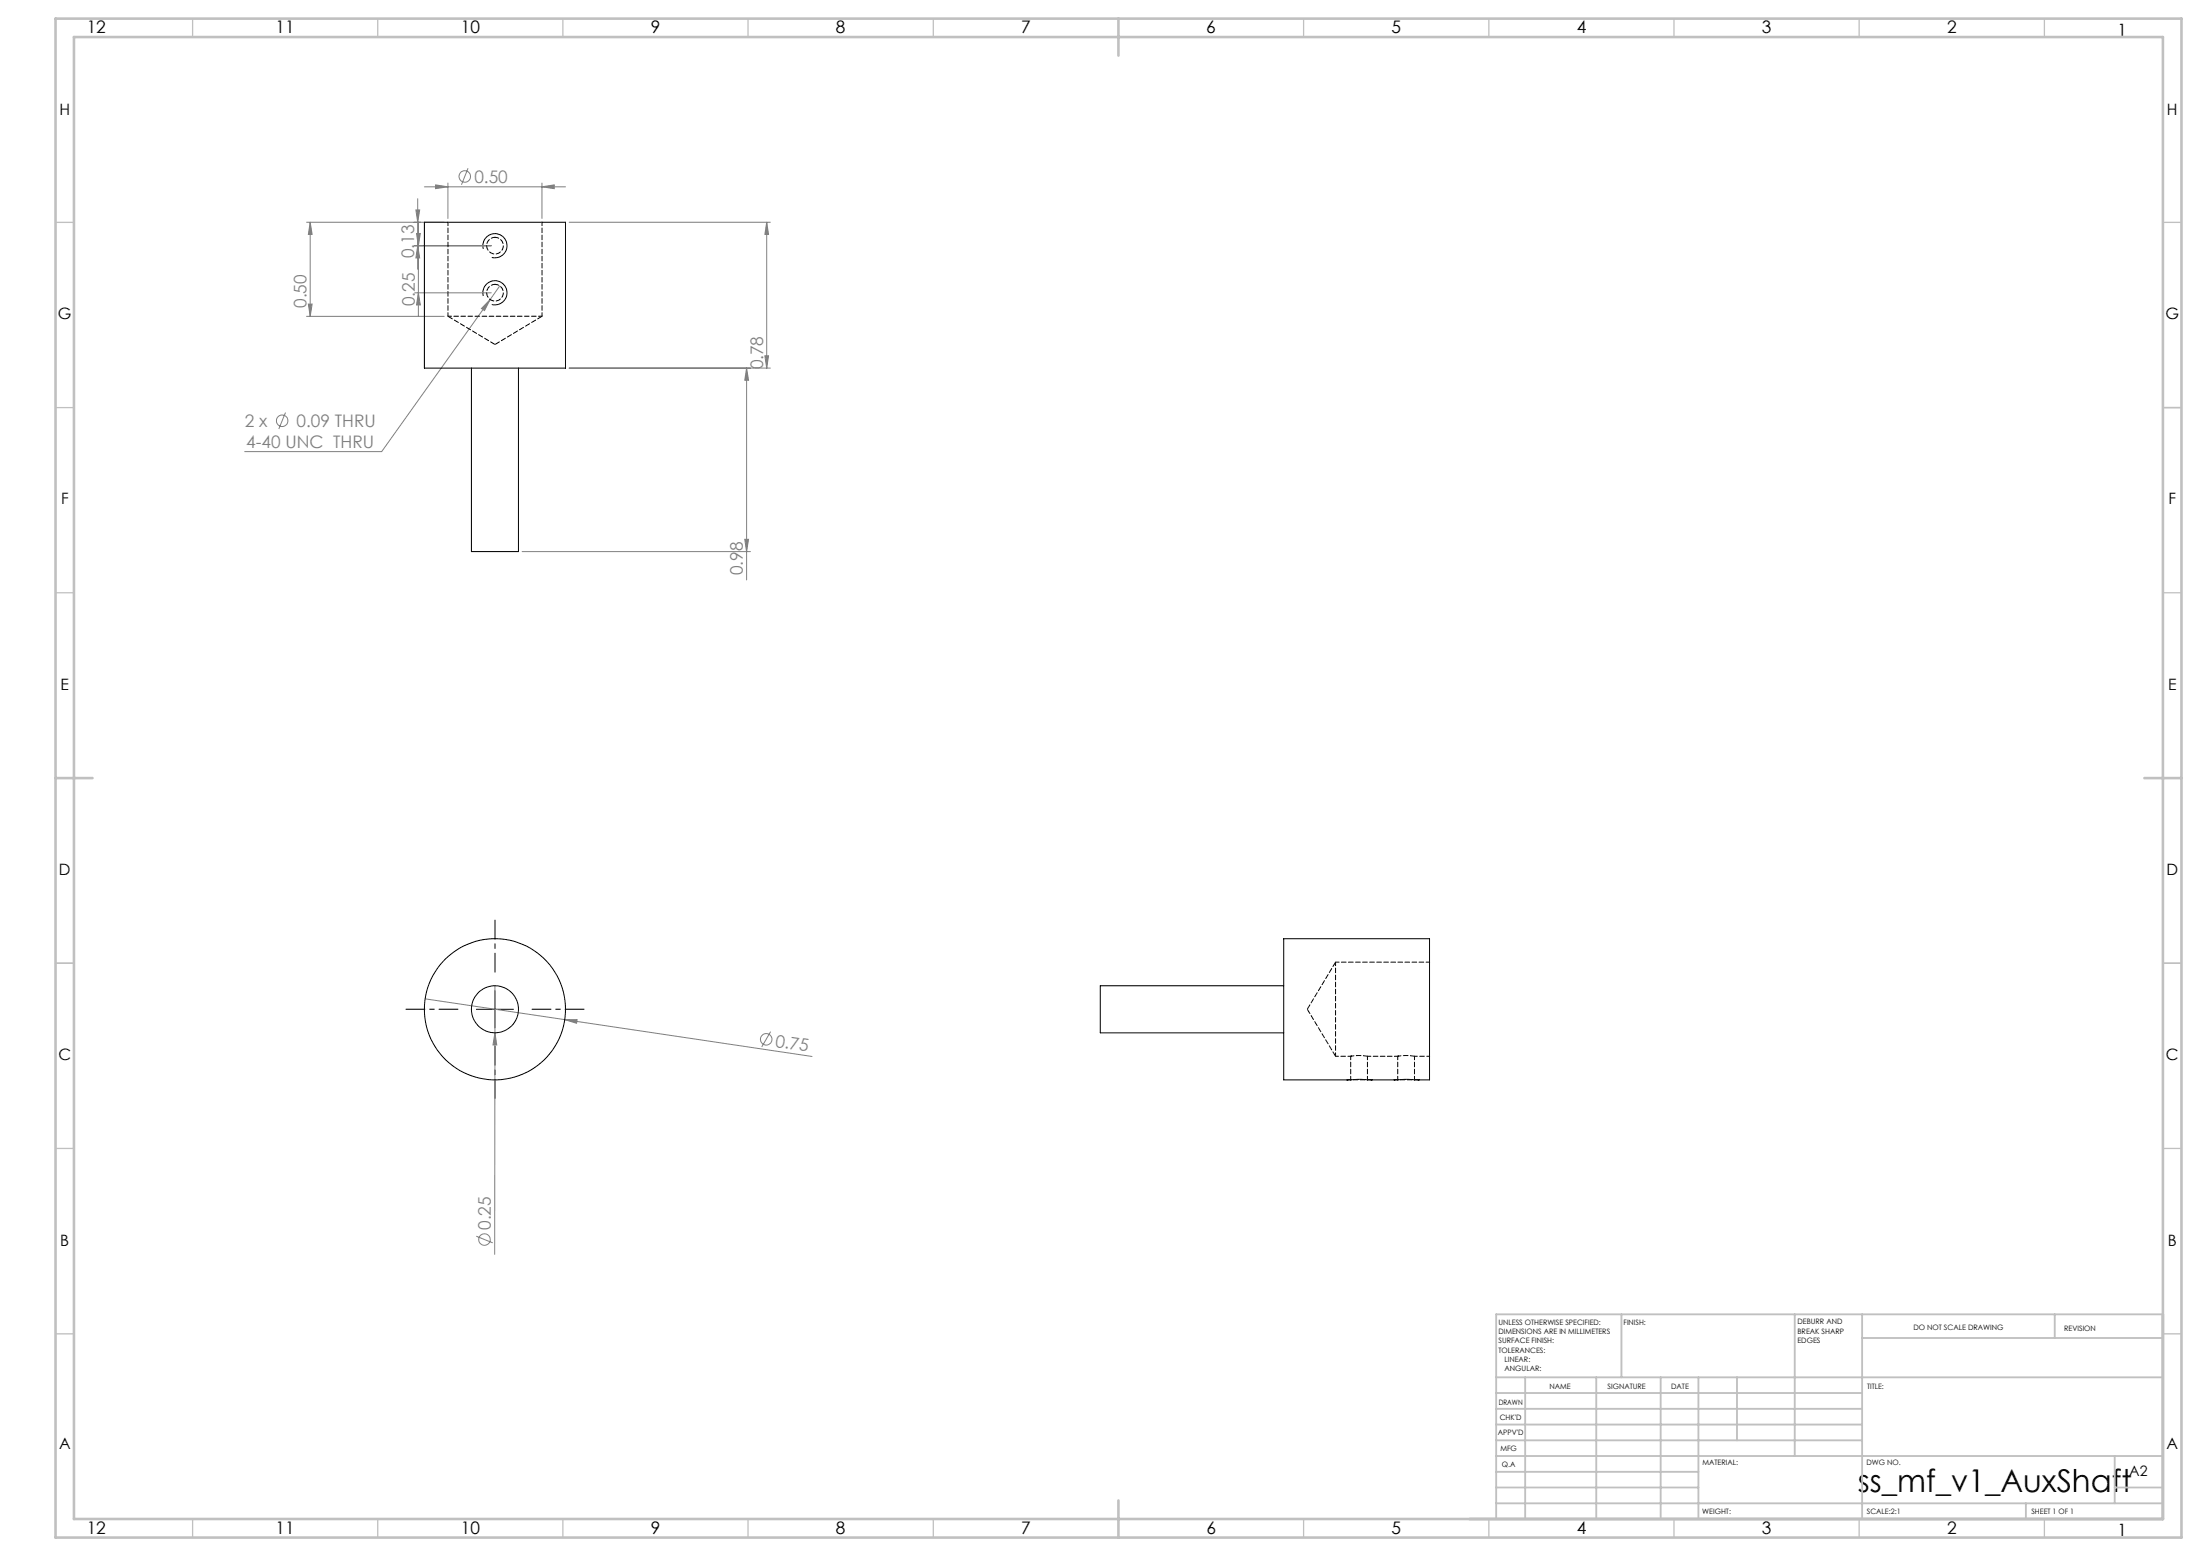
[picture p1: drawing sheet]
<svg xmlns="http://www.w3.org/2000/svg" width="594mm" height="420mm" viewBox="0 0 594 420" stroke-linecap="round" stroke-linejoin="round" font-family="sans-serif">
<g fill="none" stroke="#808080" stroke-width=".27">
<path d="M82.8 60h37.1M83.7 60l.6 3.3h-1zM83.7 60v25.4M112.3 56.7h1l-.5 3.3zM112.8 53.6v19.1M113 60v25.4M114.6 50.4h38.1M117.6 49.9l3.3 .5-3.3 .5zM120.9 49.4v9.6M126.4 45.4l-1.8 4.5M146.3 50.4l3.3-.5v1zM146.3 49.4v9.6"/>
<path d="M153.7 60h54.3M207 60l.5 3.3h-1zM207 60v39.4M111.8 66.3h20.8M112 79h20.6M112.5 63h1l-.5 3.3zM112.8 66.3l.5 3.3h-1zM113 79l.5 3.3h-1zM134.9 77.2l-2.6 3.7M82.8 85.4h37.1M83.3 82.1h1l-.6 3.3zM132.3 80.9l-1.5 2.9-.8-.5z"/>
<path d="M132.3 80.9l-29.3 41h-36.9M153.7 99.4h54.3M201.6 99.4l.5 3.2h-1zM201.6 99.4v57.1M206.5 96h1l-.5 3.4zM77.1 111.4l-1.8 4.4M141 148.9h61.6M201.1 145.6h1l-.5 3.3zM114.8 269.6l104.5 15.6M133.6 278.8l.5 3.3h-1zM133.6 278.8v59.8M133.6 266.1v12.7"/>
<path d="M152.5 275.2h3.3l-.1 1zM208.1 278.5l-2.4 4.1M128.6 333.7l4.4 1.8"/>
<circle cx="125.5" cy="47.6" r="1.55"/>
<circle cx="76.2" cy="113.6" r="1.55"/>
<circle cx="206.9" cy="280.5" r="1.56"/>
<circle cx="130.8" cy="334.6" r="1.55"/>
</g>
<path d="M130.5 67.2a3.3 3.3 0 0 1 2.9-4.1 3.3 3.3 0 0 1 3.5 3.5 3.3 3.3 0 0 1-4.1 2.9M130.5 79.9a3.3 3.3 0 0 1 2.9-4.1 3.3 3.3 0 0 1 3.5 3.5 3.3 3.3 0 0 1-4.1 2.9M128.6 272.4h10M133.6 267.4v10M363.7 291.5h.1M370.2 291.5h.1M376.4 291.5h.1M382.9 291.5h.1" fill="none" stroke="#000" stroke-width=".27"/>
<path d="M123.6 272.4h-14M133.7 262.4v-14M143.6 272.4h14.1M133.7 282.4v14.1" fill="none" stroke="#000" stroke-width=".27" stroke-dasharray="15.2 1.3 1.3 1.3" stroke-dashoffset="10.1"/>
<g fill="none" stroke="#c0c0c0" stroke-width=".35">
<path d="M52 5v5M102 5v5M152 5v5M202 5v5M252 5v5M352 5v5M402 5v5M452 5v5M502 5v5M552 5v5M15 60h5M584 60h5"/>
<path d="M15 110h5M584 110h5M15 160h5M584 160h5M15 260h5M584 260h5M15 310h5M584 310h5M15 360h5M584 360h5M52 410v5M102 410v5"/>
<path d="M152 410v5M202 410v5M252 410v5M352 410v5M402 410v5M452 410v5M502 410v5M552 410v5"/>
</g>
<g fill="none" stroke="#c0c0c0" stroke-width=".5">
<path d="M437.8 354.8v17M484.6 354.8v38.2M502.8 354.8v55.2M554.8 354.8v6.4M584 354.8h-180v55.2M404 371.8h180M404 376h98.8M411.8 371.8v38.2M431 371.8v38.2M448.4 371.8v38.2M458.6 371.8v38.2M469 371.8v17"/>
<path d="M502.8 361.2h81.2M404 388.8h98.8M404 384.5h98.8M404 380.3h98.8M404 397.3h54.6M404 393h180M571 393v12.8M404 405.8h180M404 401.5h54.6M547 405.8v4.2M571 401.5h13"/>
</g>
<path d="M15 5h574v410h-574zM20 10h564v400h-564zM302 5v10M15 210h10M579 210h10M302 405v10" fill="none" stroke="#c0c0c0" stroke-width=".7"/>
<path d="M370.2 291.5h-6.5M382.9 291.5h-6.5" fill="none" stroke="#000" stroke-width=".27" stroke-dasharray="1.3 .6" stroke-dashoffset=".2"/>
<path d="M370.2 291.5h.1M382.9 291.5h.1" fill="none" stroke="#000" stroke-width=".27" stroke-dasharray="1.3 .6"/>
<g fill="#808080">
<path d="M133.6 278.8l.5 3.3h-1z"/>
<path d="M152.5 275.2h3.3l-.1 1z"/>
<path d="M132.3 80.9l-2.3 2.4 .8 .5zM117.6 49.9l3.3 .5-3.3 .5zM146.3 50.4l3.3-.5v1z"/>
<path d="M207 60l.5 3.3h-1zM206.5 96h1l-.5 3.4zM201.6 99.4l.5 3.2h-1zM201.1 145.6h1l-.5 3.3zM83.7 60l.6 3.3h-1zM83.3 82.1h1l-.6 3.3zM112.3 56.7h1l-.5 3.3zM112.8 66.3l.5 3.3h-1zM112.5 63h1l-.5 3.3zM113 79l.5 3.3h-1z"/>
</g>
<g fill="none" stroke="#000" stroke-width=".27">
<path d="M114.6 60h38.1v39.4h-38.1zM127.3 99.4v49.5h12.7v-49.5M346.6 253.4h39.4v38.1l-5.9-.2-33.5 .2zM346.6 266.1h-49.5v12.7h49.5"/>
<circle cx="133.6" cy="272.4" r="6.3"/>
<circle cx="133.6" cy="272.4" r="19.1"/>
</g>
<path d="M121 60v25.4M121 85.4h25.4M146.4 85.4v-25.4M360.6 259.7v25.4M386 259.7h-25.4M364.7 285.1v6.4M369.2 285.1h8.2M369.2 291.5v-6.4M377.4 285.1v6.4M381.9 291.5v-6.4" fill="none" stroke="#000" stroke-width=".27" stroke-dasharray="1.3 .6" stroke-dashoffset=".3"/>
<path d="M133.7 64a2.26 2.26 0 0 1 2 3.3 2.26 2.26 0 0 1-3.8 .4 2.26 2.26 0 0 1 1.2-3.6l.6-.1M133.7 76.7a2.26 2.26 0 0 1 2 3.3 2.26 2.26 0 0 1-3.8 .4 2.26 2.26 0 0 1 1.2-3.6l.6-.1" fill="none" stroke="#000" stroke-width=".27" stroke-dasharray="1.3 .6" stroke-dashoffset=".2"/>
<path d="M121 85.4l12.7 7.6M133.7 93l12.7-7.6M360.6 259.7l-7.6 12.7M353 272.4l7.6 12.7" fill="none" stroke="#000" stroke-width=".27" stroke-dasharray="1.3 .6" stroke-dashoffset="-.1"/>
<path d="M364.7 291.5l.3-.1M377.4 291.5l.3-.1" fill="none" stroke="#000" stroke-width=".27" stroke-dasharray="1.3 .6"/>
<path d="M369.2 285.1l-2.5-.2-2 .2h.3M381.9 285.1l-2.5-.2-2 .2h.3" fill="none" stroke="#000" stroke-width=".27" stroke-dasharray="1.3 .6" stroke-dashoffset=".1"/>
<path d="M360.6 285.1h4.1M381.9 285.1h4.1" fill="none" stroke="#000" stroke-width=".27" stroke-dasharray="1.3 .6" stroke-dashoffset=".5"/>
<text font-size="8.5" x="501.7" y="402.7">ss_mf_v1_AuxShaft</text>
<g font-size="4.7">
<text x="23.4" y="9">12</text>
<text x="74.4" y="9">11</text>
<text x="124.4" y="9">10</text>
<text x="175.7" y="9">9</text>
<text x="225.7" y="9">8</text>
<text x="275.7" y="9">7</text>
<text x="325.7" y="9">6</text>
<text x="375.7" y="9">5</text>
<text x="425.7" y="9">4</text>
<text x="475.7" y="9">3</text>
<text x="525.7" y="9">2</text>
<text x="23.4" y="414">12</text>
<text x="74.4" y="414">11</text>
<text x="124.4" y="414">10</text>
<text x="175.7" y="414">9</text>
<text x="225.7" y="414">8</text>
<text x="275.7" y="414">7</text>
<text x="325.7" y="414">6</text>
<text x="375.7" y="414">5</text>
<text x="425.7" y="414">4</text>
<text x="475.7" y="414">3</text>
<text x="525.7" y="414">2</text>
</g>
<g font-size="4.7" fill="#808080">
<text x="128.1" y="49.3">0.50</text>
<text x="111.8" y="69.7" transform="rotate(-90 111.8 69.7)">0.13</text>
<text x="82.8" y="83.1" transform="rotate(-90 82.8 83.1)">0.50</text>
<text x="112" y="82.7" transform="rotate(-90 112 82.7)">0.25</text>
<text x="206" y="99.7" transform="rotate(-90 206 99.7)">0.78</text>
<text x="66.1" y="115.3">2 x</text>
<text x="80.1" y="115.3">0.09 THRU</text>
<text x="66.5" y="120.9">4-40 UNC THRU</text>
<text x="200.6" y="155.2" transform="rotate(-90 200.6 155.2)">0.98</text>
<text x="209.2" y="282.6" transform="rotate(8 209.2 282.6)">0.75</text>
<text x="132.5" y="332" transform="rotate(-90 132.5 332)">0.25</text>
</g>
<g font-size="4.6">
<text x="571.7" y="9.6">1</text>
<text x="571.7" y="414.5">1</text>
</g>
<g font-size="4.2">
<text x="16.1" y="31.2">H</text>
<text x="585.1" y="31.2">H</text>
<text x="15.7" y="86.2">G</text>
<text x="584.7" y="86.2">G</text>
<text x="16.5" y="136.1">F</text>
<text x="585.5" y="136.1">F</text>
<text x="16.4" y="186.2">E</text>
<text x="585.4" y="186.2">E</text>
<text x="15.9" y="236.2">D</text>
<text x="584.9" y="236.2">D</text>
<text x="15.8" y="286.1">C</text>
<text x="584.8" y="286.1">C</text>
<text x="16.3" y="336.2">B</text>
<text x="585.3" y="336.2">B</text>
<text x="15.9" y="391.2">A</text>
<text x="584.9" y="391.2">A</text>
</g>
<text font-size="3.9" x="574.9" y="398.5">A2</text>
<g font-size="2">
<text x="404.6" y="357.6">UNLESS OTHERWISE SPECIFIED:</text>
<text x="438.4" y="357.6">FINISH:</text>
<text x="485.3" y="357.5">DEBURR AND</text>
<text x="485.3" y="360">BREAK SHARP</text>
<text x="516.6" y="359">DO NOT SCALE DRAWING</text>
<text x="557.3" y="359.2">REVISION</text>
<text x="404.6" y="360.1">DIMENSIONS ARE IN MILLIMETERS</text>
<text x="404.6" y="362.6">SURFACE FINISH:</text>
<text x="404.6" y="365.1">TOLERANCES:</text>
<text x="485.3" y="362.5">EDGES</text>
<text x="406.2" y="367.6">LINEAR:</text>
<text x="406.2" y="370.1">ANGULAR:</text>
<text x="418.3" y="375">NAME</text>
<text x="434" y="374.9">SIGNATURE</text>
<text x="451.2" y="374.9">DATE</text>
<text x="504.1" y="374.9">TITLE:</text>
<text x="404.6" y="379.1">DRAWN</text>
<text x="404.9" y="383.3">CHK'D</text>
<text x="404.4" y="387.4">APPV'D</text>
<text x="405.1" y="391.8">MFG</text>
<text x="405.5" y="396">Q.A</text>
<text x="459.6" y="395.5">MATERIAL:</text>
<text x="504" y="395.5">DWG NO.</text>
<text x="459.6" y="408.5">WEIGHT:</text>
<text x="504.1" y="408.6">SCALE:2:1</text>
<text x="548.5" y="408.6">SHEET 1 OF 1</text>
</g>
</svg>
